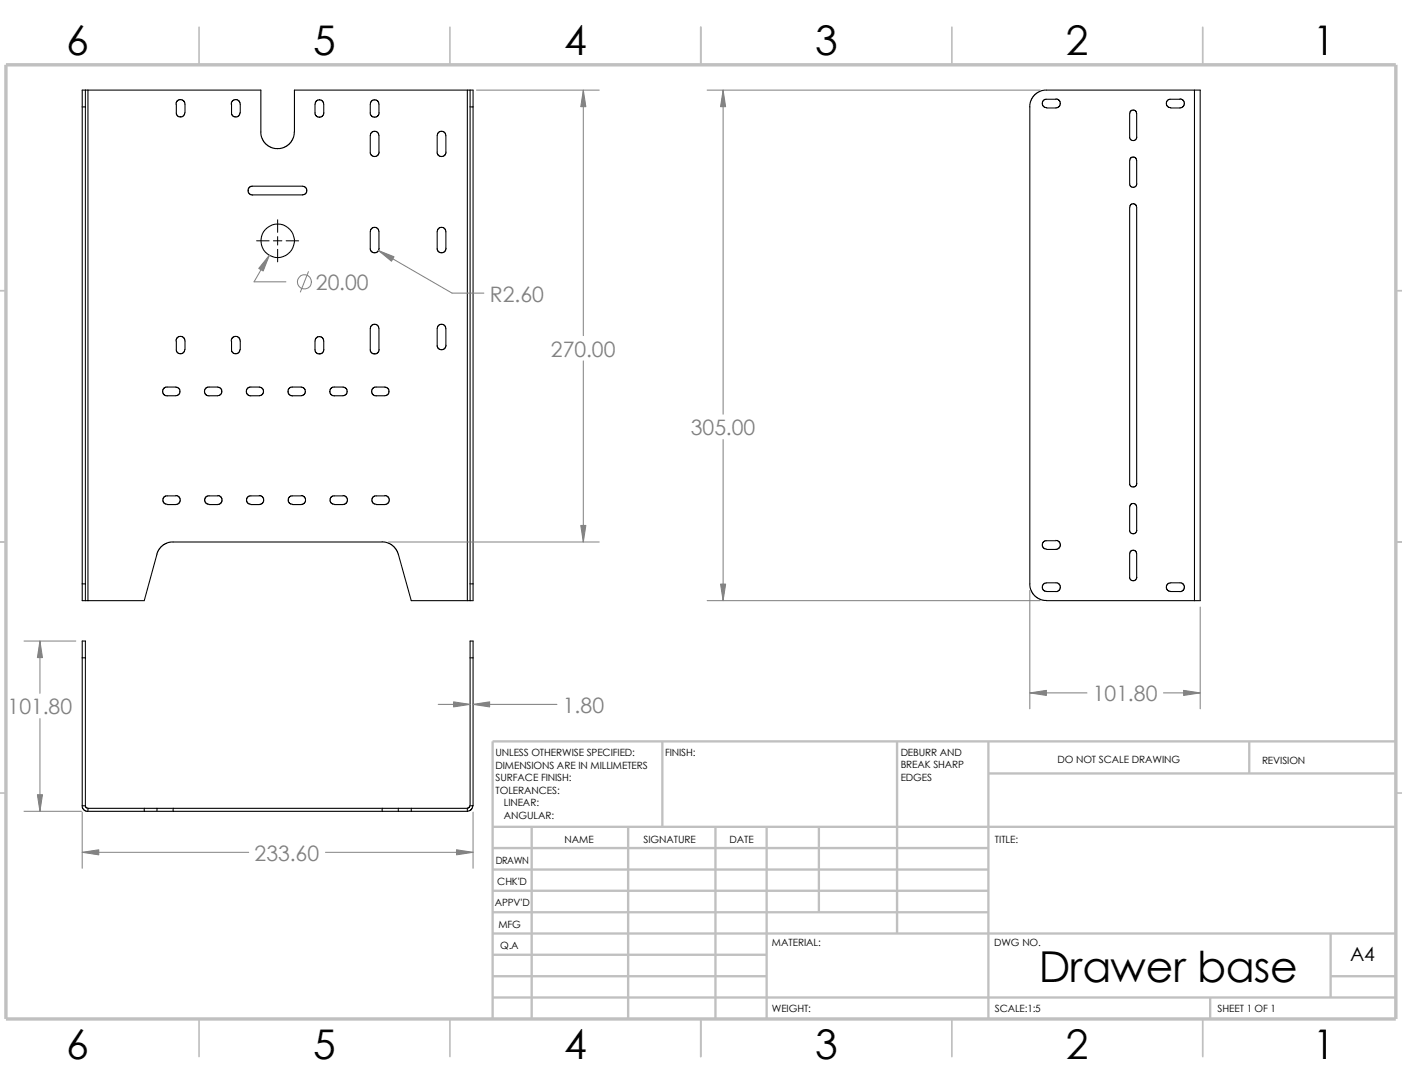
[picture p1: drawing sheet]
<svg xmlns="http://www.w3.org/2000/svg" width="279mm" height="216mm" viewBox="0 0 279 216" stroke-linecap="round" stroke-linejoin="round" font-family="sans-serif">
<g fill="none" stroke="#c0c0c0" stroke-width=".34">
<path d="M39.7 5.4v7.5M89.7 5.4v7.5M139.7 5.4v7.5M189.7 5.4v7.5M239.7 5.4v7.5M-.1 57.9h1.3M278.2 57.9h1.2M-.1 107.9h1.3M278.2 107.9h1.2M-.1 157.9h1.3M278.2 157.9h1.2M39.7 202.9v7.5"/>
<path d="M89.7 202.9v7.5M139.7 202.9v7.5M189.7 202.9v7.5M239.7 202.9v7.5"/>
</g>
<g fill="none" stroke="#c0c0c0" stroke-width=".47">
<path d="M132 147.7v17M178.8 147.7v38.2M197 154.1h81.2M197 147.7v55.2M249 147.7v6.4M278.2 147.7h-180v55.2M98.2 168.9h98.8M98.2 173.2h98.8M98.2 177.4h98.8M98.2 164.7h180M106 164.7v38.2M125.2 164.7v38.2"/>
<path d="M142.6 164.7v38.2M152.8 164.7v38.2M163.2 164.7v17M98.2 194.4h54.6M98.2 185.9h180M98.2 190.2h54.6M98.2 181.7h98.8M98.2 198.7h180M241.2 198.7v4.2M265.2 194.4h13M265.2 185.9v12.8"/>
</g>
<path d="M1.2 12.9h277v190h-277z" fill="none" stroke="#c0c0c0" stroke-width=".68" stroke-linecap="butt"/>
<g fill="none" stroke="#000" stroke-width=".21">
<path d="M17 17.9v3.4M17 17.9h-.6v3.4M17 17.9h.5M17.5 17.9h34.5l.1 9.3 .4 .9 .7 .8 .9 .5 1.2 .2 1.2-.2 .9-.5 .7-.8 .4-.9 .2-.9v-8.4h34.4M17.5 17.9v101.7M93.1 17.9h.6M93.1 17.9v101.7M93.7 17.9h.6v3.4M93.7 17.9v3.4M210.4 19.8h-2.1l-.3 .1-.3 .4v.6l.3 .4 .6 .2M210.4 19.7l.5 .2 .4 .4v.6l-.4 .4-.5 .2h-1.8M235.2 19.7l.5 .2 .3 .4v.6l-.3 .4-.5 .2h-1.9"/>
<path d="M235.2 19.8h-2.2l-.3 .1-.2 .4v.6l.2 .4 .6 .2M238 17.9h-29.9l-1.2 .4-.9 .8-.6 1-.2 1.2M238 17.9v101.7M238 17.9h1.2v101.7h-1.2M16.4 21.3v95M16.4 21.3h.6M17 21.3v95M35.1 20.7l.3-.7 .5-.2 .6 .2 .3 .4 .1 2.1M35.1 20.7v2l.2 .3 .4 .3h.5l.4-.3 .2-.5M46.1 20.7l.3-.7 .6-.2 .5 .2 .3 .4 .1 2.1M46.1 20.7v2l.2 .3 .4 .3h.5l.4-.3 .2-.5M50.3 38.8h10l.7-.3 .2-.6-.2-.5-.7-.3h-10.3l-.4 .3-.2 .6 .4 .7 .5 .2"/>
<path d="M64.6 22.5l-.3 .6-.6 .3-.6-.2-.3-.5v-2.3l.6-.5 .7 .1 .4 .4v2.1M75.6 22.5l-.3 .6-.6 .3-.6-.2-.3-.5v-2.3l.6-.5 .7 .1 .4 .4v2.1M75.6 30.3l-.3 .6-.6 .3-.6-.2-.3-.4v-3.6l.2-.6 .4-.2h.7l.4 .5v3.6M87.3 26.4l.4-.2h.6l.5 .5 .1 3.6-.2 .5-.4 .4-.8-.2-.4-.4v-3.6zM93.7 21.3v95M93.7 21.3h.6M94.3 21.3v95M205.2 21.3v95.5l.2 .6 .6 1 .6 .6 1 .5 1 .1h29.4M226.5 27.3v-4.7l-.1-.4-.6-.3-.5 .3-.2 .4v4.9l.2 .3 .5 .2 .6-.2 .2-.5M226.6 36.6l-.2 .5-.6 .2-.5-.2-.2-.3v-4.8l.2-.5 .5-.3 .6 .3 .1 .5v4.6M75.5 49.5v-3.7l-.4-.4-.7-.1-.4 .3-.2 .5v3.6l.3 .5 .6 .2 .6-.3 .3-.6M87.3 45.6l.4-.3h.6l.5 .5 .1 3.7-.2 .5-.4 .3-.8-.1-.4-.5v-3.6z"/>
<path d="M33.3 78.8h2l.5-.5 .1-.6-.6-.6h-2.3l-.4 .3-.2 .6 .4 .7 .5 .2M35.1 67.9l.3-.8 .5-.1 .6 .1 .3 .5 .1 2M35.1 67.9v2l.2 .3 .4 .2h.5l.4-.2 .2-.6M41.7 78.8h1.9l.6-.5v-.6l-.6-.6h-2.2l-.5 .3-.2 .6 .4 .7 .6 .2M46.1 67.9l.3-.8 .6-.1 .5 .1 .3 .5 .1 2M46.1 67.9v2l.2 .3 .4 .2h.5l.4-.2 .2-.6M50 78.8h1.7l.4-.1 .4-.5-.1-.7-.3-.3-.4-.1h-2l-.3 .1-.3 .5v.5l.3 .5 .6 .2M58.3 78.8h2l.5-.5v-.6l-.5-.6h-2.3l-.5 .3-.1 .6 .3 .7 .6 .2M64.5 69.6v-2l-.4-.5h-.7l-.6 .5v2.3l.3 .5 .6 .1 .6-.3 .3-.6M66.6 78.8h2l.5-.5 .1-.6-.6-.6h-2.3l-.4 .3-.2 .6 .4 .7 .5 .2M75 78.8h2l.5-.5v-.6l-.5-.6h-2.3l-.5 .3-.2 .6 .4 .7 .6 .2M75.5 69.6v-4.4l-.4-.5-.7-.1-.4 .3-.2 .5v4.5l.3 .5 .6 .1 .6-.3 .3-.6"/>
<path d="M87.3 64.9l.4-.3h.6l.5 .6 .1 3.6-.2 .5-.4 .3-.8-.1-.4-.5v-3.6zM35.1 98.8h-2.1l-.3 .1-.2 .4v.6l.2 .3 .6 .3M35.1 98.7l.7 .4 .1 .5-.1 .5-.7 .4h-1.8M43.4 98.8h-2l-.3 .1-.3 .4v.6l.3 .3 .6 .3M43.4 98.7l.7 .4 .2 .5-.2 .5-.7 .4h-1.7M51.7 98.8h-2l-.3 .1-.3 .4v.6l.3 .3 .6 .3M51.7 98.7l.7 .4 .2 .5-.2 .5-.7 .4h-1.7M60 98.8h-2l-.3 .1-.3 .4v.6l.3 .3 .6 .3M60 98.7l.7 .4 .2 .5-.2 .5-.7 .4h-1.7M68.4 98.7l.5 .1 .3 .5-.1 .8-.7 .4h-1.8M68.4 98.8h-2.1l-.3 .1-.2 .4v.6l.2 .3 .6 .3M76.7 98.7l.5 .1 .4 .5-.2 .8-.7 .4h-1.7"/>
<path d="M76.7 98.8h-2l-.3 .1-.3 .4v.6l.3 .3 .6 .3M226.5 96.3v-55l-.1-.4-.6-.3-.5 .3-.2 .4v55.2l.2 .3 .5 .2 .6-.2 .2-.5M16.4 116.3v3.3h.6M16.4 116.3h.6M17 116.3v3.3M17 119.6h.5M76.2 107.9l-42.5 .1-1.4 .7-.9 1.2-2.7 9.7h-11.2M76.2 107.9l.8 .1 1.1 .5 .6 .6 .5 .9 2.8 9.6h11.1M93.1 119.6h.6M93.7 116.3h.6M93.7 116.3v3.3M94.3 116.3v3.3h-.6"/>
<path d="M210.4 117.8h-2.1l-.5-.4-.1-.7 .6-.6h2.4l.5 .3 .1 .6-.1 .5-.8 .4M210.4 107.6l.5 .2 .4 .4-.1 .9-.5 .3-2.4-.1-.6-.5 .1-.7 .5-.4h2.1M226.5 105.6v-4.6l-.1-.5-.6-.3-.5 .3-.2 .5v4.8l.2 .3 .5 .2 .6-.2 .2-.5M226.6 115l-.2 .5-.6 .2-.5-.2-.2-.3v-4.9l.2-.4 .5-.3 .6 .3 .1 .4v4.7M235.2 117.8h-2.2l-.5-.4v-.7l.5-.6h2.4l.5 .3 .2 .6-.2 .5-.7 .4M16.4 131h.6M16.4 131v29.5M17 131v-3.3h-.6v3.3M17 131v29.5M93.7 131h.6M93.7 131v29.5M94.3 131v-3.3h-.6v3.3"/>
<path d="M94.3 131v29.5h-.6M16.4 160.5l.2 .7 .5 .3 .4 .1M16.4 160.5h.6M17 160.5l.2 .4 .3 .1M17.5 161v.6h13.8M17.5 161h13.8M28.7 161v.6M31.3 161h3.2M31.3 161v.6M31.3 161.6h3.2M34.5 161h41.7M34.5 161.6h41.7"/>
<path d="M34.5 161v.6M76.2 161v.6M76.2 161h3.2M76.2 161.6h3.2M79.4 161h13.7M79.4 161.6h13.7M79.4 161v.6M82 161v.6M93.1 161v.6M93.6 160.5l-.1 .3-.4 .2M94.2 160.5l-.3 .7-.8 .4"/>
<circle cx="55.3" cy="48" r="3.3"/>
</g>
<path d="M51.1 48h2.5M54.5 48h1.7M55.3 43.8v2.5M55.3 47.1v1.7M55.3 49.7v2.5M57 48h2.5" fill="none" stroke="#000" stroke-width=".2"/>
<g fill="none" stroke="#808080" stroke-width=".2">
<path d="M95 17.9h24.4M116.2 17.9v48.9M140.9 17.9h66.4M144.1 17.9v64.6M53.7 50.8l-3.1 5.3h6.4M61.5 54.1l-1.6 4.1M75.4 49.9l14.7 8.5h6.3M116.2 71.9v36M144.1 87.5v32.1M77.4 107.9h42M140.9 119.6h66.4M205.2 117.6v23.6"/>
<path d="M4.8 127.7h10.3M8 127.7v10.4M205.2 138h11.4M231.9 138h7.3M239.2 120.9v20.3M8 143.1v18.5M87.3 140.3h6.4M94.3 140.3h16.7M4.8 161.6h11.5M16.4 161.8v11.1M16.4 169.8h33.2M64.9 169.8h29.4"/>
<path d="M94.3 161.8v11.1"/>
<circle cx="60.6" cy="56.1" r="1.41"/>
</g>
<g fill="#808080" stroke="#808080" stroke-width=".2">
<path d="M53.7 50.8l-1.2 3.2-.9-.5z"/>
<path d="M75.4 49.9l3.1 1.2-.5 .9z"/>
<path d="M115.7 104.6h1.1l-.6 3.3z"/>
<path d="M116.2 17.9l.6 3.4h-1.1z"/>
<path d="M94.3 140.3l3.3-.5v1z"/>
<path d="M90.4 139.8l3.3 .5-3.3 .5z"/>
<path d="M91 169.2l3.3 .6-3.3 .5z"/>
<path d="M16.4 169.8l3.3-.6v1.1z"/>
<path d="M7.5 158.3h1l-.5 3.3z"/>
<path d="M8 127.7l.5 3.3h-1z"/>
<path d="M144.1 17.9l.5 3.4h-1z"/>
<path d="M143.6 116.3h1l-.5 3.3z"/>
<path d="M205.2 138l3.3-.5v1z"/>
<path d="M235.9 137.5l3.3 .5-3.3 .5z"/>
</g>
<text font-size="8.5" x="207.1" y="195.7">Drawer base</text>
<g font-size="8.1">
<text x="13.2" y="10.9">6</text>
<text x="62.4" y="10.9">5</text>
<text x="112.4" y="10.9">4</text>
<text x="162.4" y="10.9">3</text>
<text x="212.4" y="10.9">2</text>
<text x="261.7" y="10.9">1</text>
<text x="13.2" y="210.9">6</text>
<text x="62.4" y="210.9">5</text>
<text x="112.4" y="210.9">4</text>
<text x="162.4" y="210.9">3</text>
<text x="212.4" y="210.9">2</text>
<text x="261.7" y="210.9">1</text>
</g>
<g font-size="4.2" fill="#808080">
<text x="62.9" y="57.7">20.00</text>
<text x="97.6" y="60.1">R2.60</text>
<text x="109.8" y="71">270.00</text>
<text x="137.7" y="86.7">305.00</text>
<text x="1.5" y="142.3">101.80</text>
<text x="112.2" y="142">1.80</text>
<text x="217.8" y="139.7">101.80</text>
<text x="50.7" y="171.4">233.60</text>
</g>
<text font-size="3.9" x="269.1" y="191.5">A4</text>
<g font-size="2">
<text x="98.8" y="150.6">UNLESS OTHERWISE SPECIFIED:</text>
<text x="98.8" y="153.1">DIMENSIONS ARE IN MILLIMETERS</text>
<text x="98.8" y="155.6">SURFACE FINISH:</text>
<text x="132.5" y="150.6">FINISH:</text>
<text x="179.5" y="155.5">EDGES</text>
<text x="179.5" y="150.5">DEBURR AND</text>
<text x="179.5" y="153">BREAK SHARP</text>
<text x="210.8" y="151.9">DO NOT SCALE DRAWING</text>
<text x="251.5" y="152.1">REVISION</text>
<text x="98.8" y="158.1">TOLERANCES:</text>
<text x="100.4" y="160.6">LINEAR:</text>
<text x="100.4" y="163.1">ANGULAR:</text>
<text x="112.5" y="168">NAME</text>
<text x="128.2" y="167.9">SIGNATURE</text>
<text x="145.4" y="167.9">DATE</text>
<text x="198.3" y="167.9">TITLE:</text>
<text x="98.8" y="172.1">DRAWN</text>
<text x="99.1" y="176.3">CHK'D</text>
<text x="98.6" y="180.4">APPV'D</text>
<text x="99.3" y="184.8">MFG</text>
<text x="99.7" y="189">Q.A</text>
<text x="153.8" y="188.5">MATERIAL:</text>
<text x="198.1" y="188.5">DWG NO.</text>
<text x="153.8" y="201.5">WEIGHT:</text>
<text x="198.2" y="201.6">SCALE:1:5</text>
<text x="242.7" y="201.6">SHEET 1 OF 1</text>
</g>
</svg>
